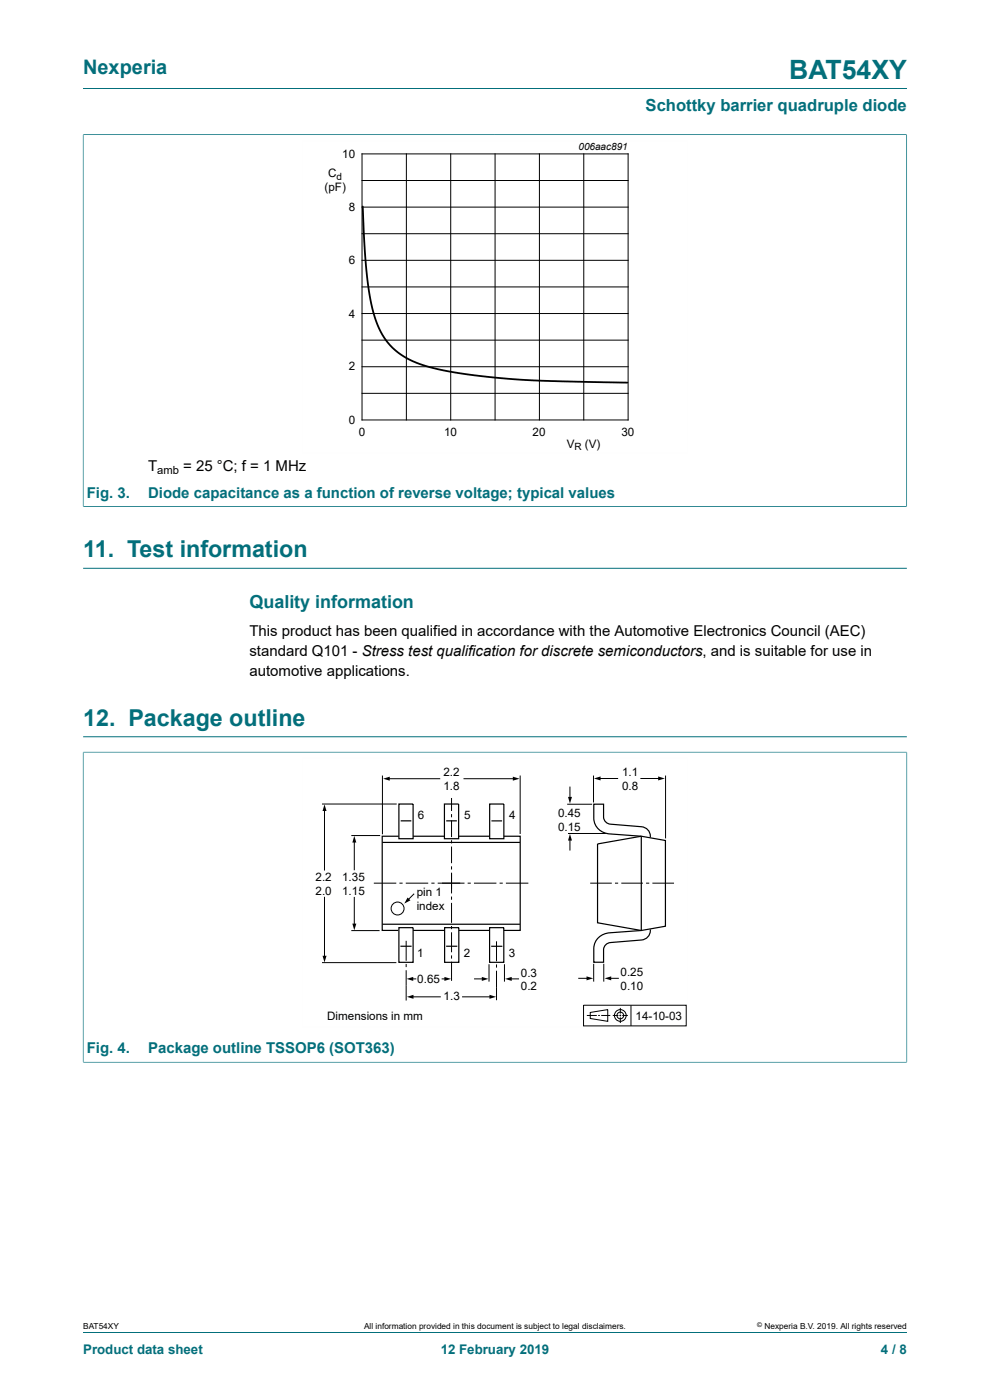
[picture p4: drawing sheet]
<svg xmlns="http://www.w3.org/2000/svg" width="210mm" height="297mm" viewBox="0 0 210 297" stroke-linecap="round" stroke-linejoin="round" font-family="sans-serif">
<path d="M17.6 18.8h174.8M17.6 28.6h174.8M17.6 28.5v79M192.3 28.5v79M17.6 107.4h174.8M17.6 120.6h174.8M17.6 159.6h174.8M17.6 159.5v65.9M17.6 156.3h174.8M192.4 159.5v65.9M17.6 225.3h174.8M17.6 282.6h174.8" fill="none" stroke="#036f7b" stroke-width=".21"/>
<path d="M145.9 29.8h-81.8v66.3h81.8M145.9 160.8h-81.8v57.1h81.8" fill="none" stroke="#fefefe" stroke-width=".21"/>
<g fill="none" stroke="#000" stroke-width=".21">
<path d="M76.8 32.6h56.4v56.5h-56.4zM76.8 38.3h56.4M86.2 32.6v56.5M95.6 32.6v56.5M105 32.6v56.5M114.4 32.6v56.5M123.8 32.6v56.5M76.8 49.6h56.4M76.8 43.9h56.4M76.8 55.2h56.4M76.8 60.9h56.4M76.8 72.2h56.4"/>
<path d="M76.8 66.5h56.4M76.8 77.8h56.4M76.8 83.4h56.4M68.3 170.6h15.8M68.8 171.8v12.9M74.5 177.3h6.1M75.2 178.5v6.1M81.1 164.5v12.5M82.3 165.2h11.1M95.8 169.3v2.7M95.8 172.7v.7M95.8 174.1v3.5"/>
<path d="M95.8 178.3v.6M95.8 179.6v3.5M98.3 165.2h10.8M110.3 164.5v12.4M120.3 170.6h5.3M120.5 176.8h8M120.9 166.9v2.4M120.9 178v2.4M125.9 164.5v5.7M127 165.2h4.1M135.8 165.2h4.1M141.2 164.5v13.4"/>
<path d="M68.8 190.3v12.7M74.5 197.4h6M75.2 190.3v5.9M79.3 187.4h4.8M84.7 187.4h.7M86.1 187.4h4.7M86.2 199.6v4.2M87.8 189.6l-1.2 1.3M91.5 187.4h.7M92.8 187.4h5.7M95.8 183.8v.7M95.8 185.1v4.4"/>
<path d="M95.8 190.2v.7M95.8 191.5v4.3M95.8 196.4v.7M95.8 197.8v4.2M99.2 187.4h.7M100.5 187.4h4.8M105.3 199.7v4.2M106 187.4h.6M107.3 187.4h4.8M125.2 187.4h4.6M130.5 187.4h.6M131.8 187.4h4.6"/>
<path d="M137 187.4h.7M138.4 187.4h4.6M68.3 204.2h15.8M86.2 204.5v.7M86.2 205.8v6.5M87.4 211.5h6.1M87.4 207.7h.9M93.7 207.7h.9M95.8 202.7v.7M95.8 204v4.1M98 211.5h6.1M100.6 207.7h1.9"/>
<path d="M103.7 204.6v3.6M105.3 204.6v.7M105.3 205.9v6.3M107 204.6v3.6M108.3 207.7h1.8M122.7 207.5h2M123.8 213.3h21.8v4.3h-21.8zM124.5 215.4h2.1M125.2 214.8l3.7-.6v2.5l-3.7-.6zM125.9 204.5v3.7M126.9 215.4h.3M127.5 215.4h1.9"/>
<path d="M128.1 204.5v3.7M129.4 207.5h1.9M130 215.4h1.2M131.4 215.4h.4M131.6 213.8v1.2M131.6 215.2v.4M131.6 215.8v1.2M132 215.4h1.2M133.8 213.3v4.3"/>
<circle cx="84.3" cy="192.7" r="1.37"/>
<circle cx="131.6" cy="215.4" r="1.24"/>
<circle cx="131.6" cy="215.4" r=".71"/>
</g>
<path d="M76.9 43.8l.4 7.8 .4 5.9 .6 4.8 .9 4 1.1 3 1.3 2.5 1.7 2 2.1 1.6 2.2 1.3 3.6 1.2 3.7 .8 5.6 .9 5.8 .6 6.6 .5 20.2 .5" fill="none" stroke="#000" stroke-width=".38"/>
<g fill="#000">
<path d="M68.8 170.6l.5 1.4h-.9zM75.2 177.3l.4 1.4h-.9zM81.3 165.2l1.4-.4v.8zM108.8 164.8l1.4 .4-1.4 .4zM120.5 169.1h.8l-.4 1.4zM120.9 176.9l.4 1.4h-.8zM126 165.2l1.4-.5v.9zM139.6 164.7l1.4 .5-1.4 .4zM74.7 195.9h.9l-.4 1.4zM86.5 190.4l.6 .6-1.3 .7zM68.4 202.8h.9l-.5 1.4zM86.2 207.7l1.5-.5v.9z"/>
<path d="M86.3 211.5l1.4-.5v.9zM94.3 207.2l1.4 .5-1.4 .4zM102.2 207.2l1.4 .5-1.4 .4zM103.8 211l1.4 .5-1.4 .4zM107.1 207.7l1.4-.5v.9zM124.4 207.1l1.4 .4-1.4 .5zM128.2 207.5l1.5-.4v.9z"/>
</g>
<g fill="none" stroke="#000" stroke-width=".25">
<path d="M81.1 178.7h29.2M84.6 177.4h-3.5v20h3.4M84.6 170.6h3v7.3h-3zM85 174.1h2.2M87.6 177.4h6.7M94.3 170.6h3v7.3h-3zM94.7 174.1h2.2M97.3 177.4h6.6M103.9 170.6h3v7.3h-3zM104.2 174.1h2.3M106.9 177.4h3.4v20h-3.4M126.8 179l9.2-1.6 5.2 .9v18.2l-5.2 .9-9.2-1.6z"/>
<path d="M138 177.6a2.04 2.04 0 0 0-1.9-2.2l-6.6-.6a1.59 1.59 0 0 1-1.5-1.4v-2.8h-2v3a3.5 3.5 0 0 0 3.3 3.3l6.7 .5v20l-6.7 .5a3.5 3.5 0 0 0-3.3 3.3v2.9h2v-2.7a1.59 1.59 0 0 1 1.5-1.4l6.6-.6a2.04 2.04 0 0 0 1.9-2.2M81.1 196.1h29.2M84.6 196.8h3v7.4h-3zM87.6 197.4h6.7M94.3 196.8h3v7.4h-3zM97.3 197.4h6.6M103.9 196.8h3v7.4h-3zM84.9 200.7h2.4M94.6 200.7h2.4M104.2 200.7h2.4M126 204.1h.1"/>
</g>
<text font-size="5.6" fill="#036f7b" x="167.4" y="16.8">BAT54XY</text>
<g font-size="4.9" fill="#036f7b">
<text x="17.6" y="118.2">11. Test information</text>
<text x="17.6" y="154">12. Package outline</text>
</g>
<text font-size="4.2" fill="#036f7b" x="17.6" y="15.6">Nexperia</text>
<text font-size="3.8" fill="#036f7b" x="52.9" y="129">Quality information</text>
<text font-size="3.5" fill="#036f7b" x="136.9" y="23.7">Schottky barrier quadruple diode</text>
<g font-size="3.2">
<text x="31.4" y="100">T</text>
<text x="38.9" y="100">= 25 °C; f = 1 MHz</text>
<text x="52.9" y="135">This product has been qualified in accordance with the Automotive Electronics Council (AEC)</text>
<text x="52.9" y="139.3">standard Q101 - Stress test qualification for discrete semiconductors, and is suitable for use in</text>
<text x="52.9" y="143.5">automotive applications.</text>
</g>
<g font-size="3.2" fill="#036f7b">
<text x="18.4" y="105.6">Fig. 3.</text>
<text x="31.4" y="105.6">Diode capacitance as a function of reverse voltage; typical values</text>
<text x="18.4" y="223.5">Fig. 4.</text>
<text x="31.4" y="223.5">Package outline TSSOP6 (SOT363)</text>
</g>
<g font-size="2.8" fill="#036f7b">
<text x="17.6" y="287.2">Product data sheet</text>
<text x="93.5" y="287.2">12 February 2019</text>
<text x="186.9" y="287.2">4 / 8</text>
</g>
<g font-size="2.5">
<text x="72.6" y="33.4">10</text>
<text x="68.9" y="40.6">(pF)</text>
<text x="69.6" y="37.6">C</text>
<text x="74" y="44.8">8</text>
<text x="74" y="56.1">6</text>
<text x="74" y="67.4">4</text>
<text x="74" y="78.6">2</text>
<text x="74" y="89.9">0</text>
<text x="76.1" y="92.4">0</text>
<text x="94.2" y="92.4">10</text>
<text x="113" y="92.4">20</text>
<text x="120.2" y="95">V</text>
<text x="124.1" y="95">(V)</text>
<text x="131.8" y="92.4">30</text>
<text x="94" y="164.7">2.2</text>
<text x="94" y="167.6">1.8</text>
<text x="132" y="164.7">1.1</text>
<text x="132" y="167.7">0.8</text>
<text x="88.6" y="173.6">6</text>
<text x="98.4" y="173.6">5</text>
<text x="108" y="173.6">4</text>
<text x="118.4" y="173.3">0.45</text>
<text x="118.4" y="176.2">0.15</text>
<text x="66.9" y="186.9">2.2</text>
<text x="66.9" y="189.9">2.0</text>
<text x="72.6" y="186.9">1.35</text>
<text x="72.6" y="189.9">1.15</text>
<text x="88.4" y="190.2">pin 1</text>
<text x="88.4" y="193.1">index</text>
<text x="88.5" y="202.9">1</text>
<text x="98.4" y="202.9">2</text>
<text x="108" y="202.9">3</text>
<text x="88.5" y="208.4">0.65</text>
<text x="110.5" y="207.2">0.3</text>
<text x="131.6" y="207">0.25</text>
<text x="94.1" y="212.2">1.3</text>
<text x="110.5" y="210.1">0.2</text>
<text x="131.6" y="210">0.10</text>
<text x="69.4" y="216.3">Dimensions in mm</text>
<text x="134.8" y="216.3">14-10-03</text>
</g>
<text font-size="2.4" x="33.4" y="100.6">amb</text>
<g font-size="2.1">
<text x="122.7" y="31.8">006aac891</text>
<text x="71.4" y="38.1">d</text>
<text x="121.9" y="95.5">R</text>
</g>
<g font-size="1.8">
<text x="17.6" y="282">BAT54XY</text>
<text x="77.2" y="282">All information provided in this document is subject to legal disclaimers.</text>
<text x="162.2" y="282">Nexperia B.V. 2019. All rights reserved</text>
</g>
<text font-size="1.4" x="160.6" y="281.6">©</text>
</svg>
